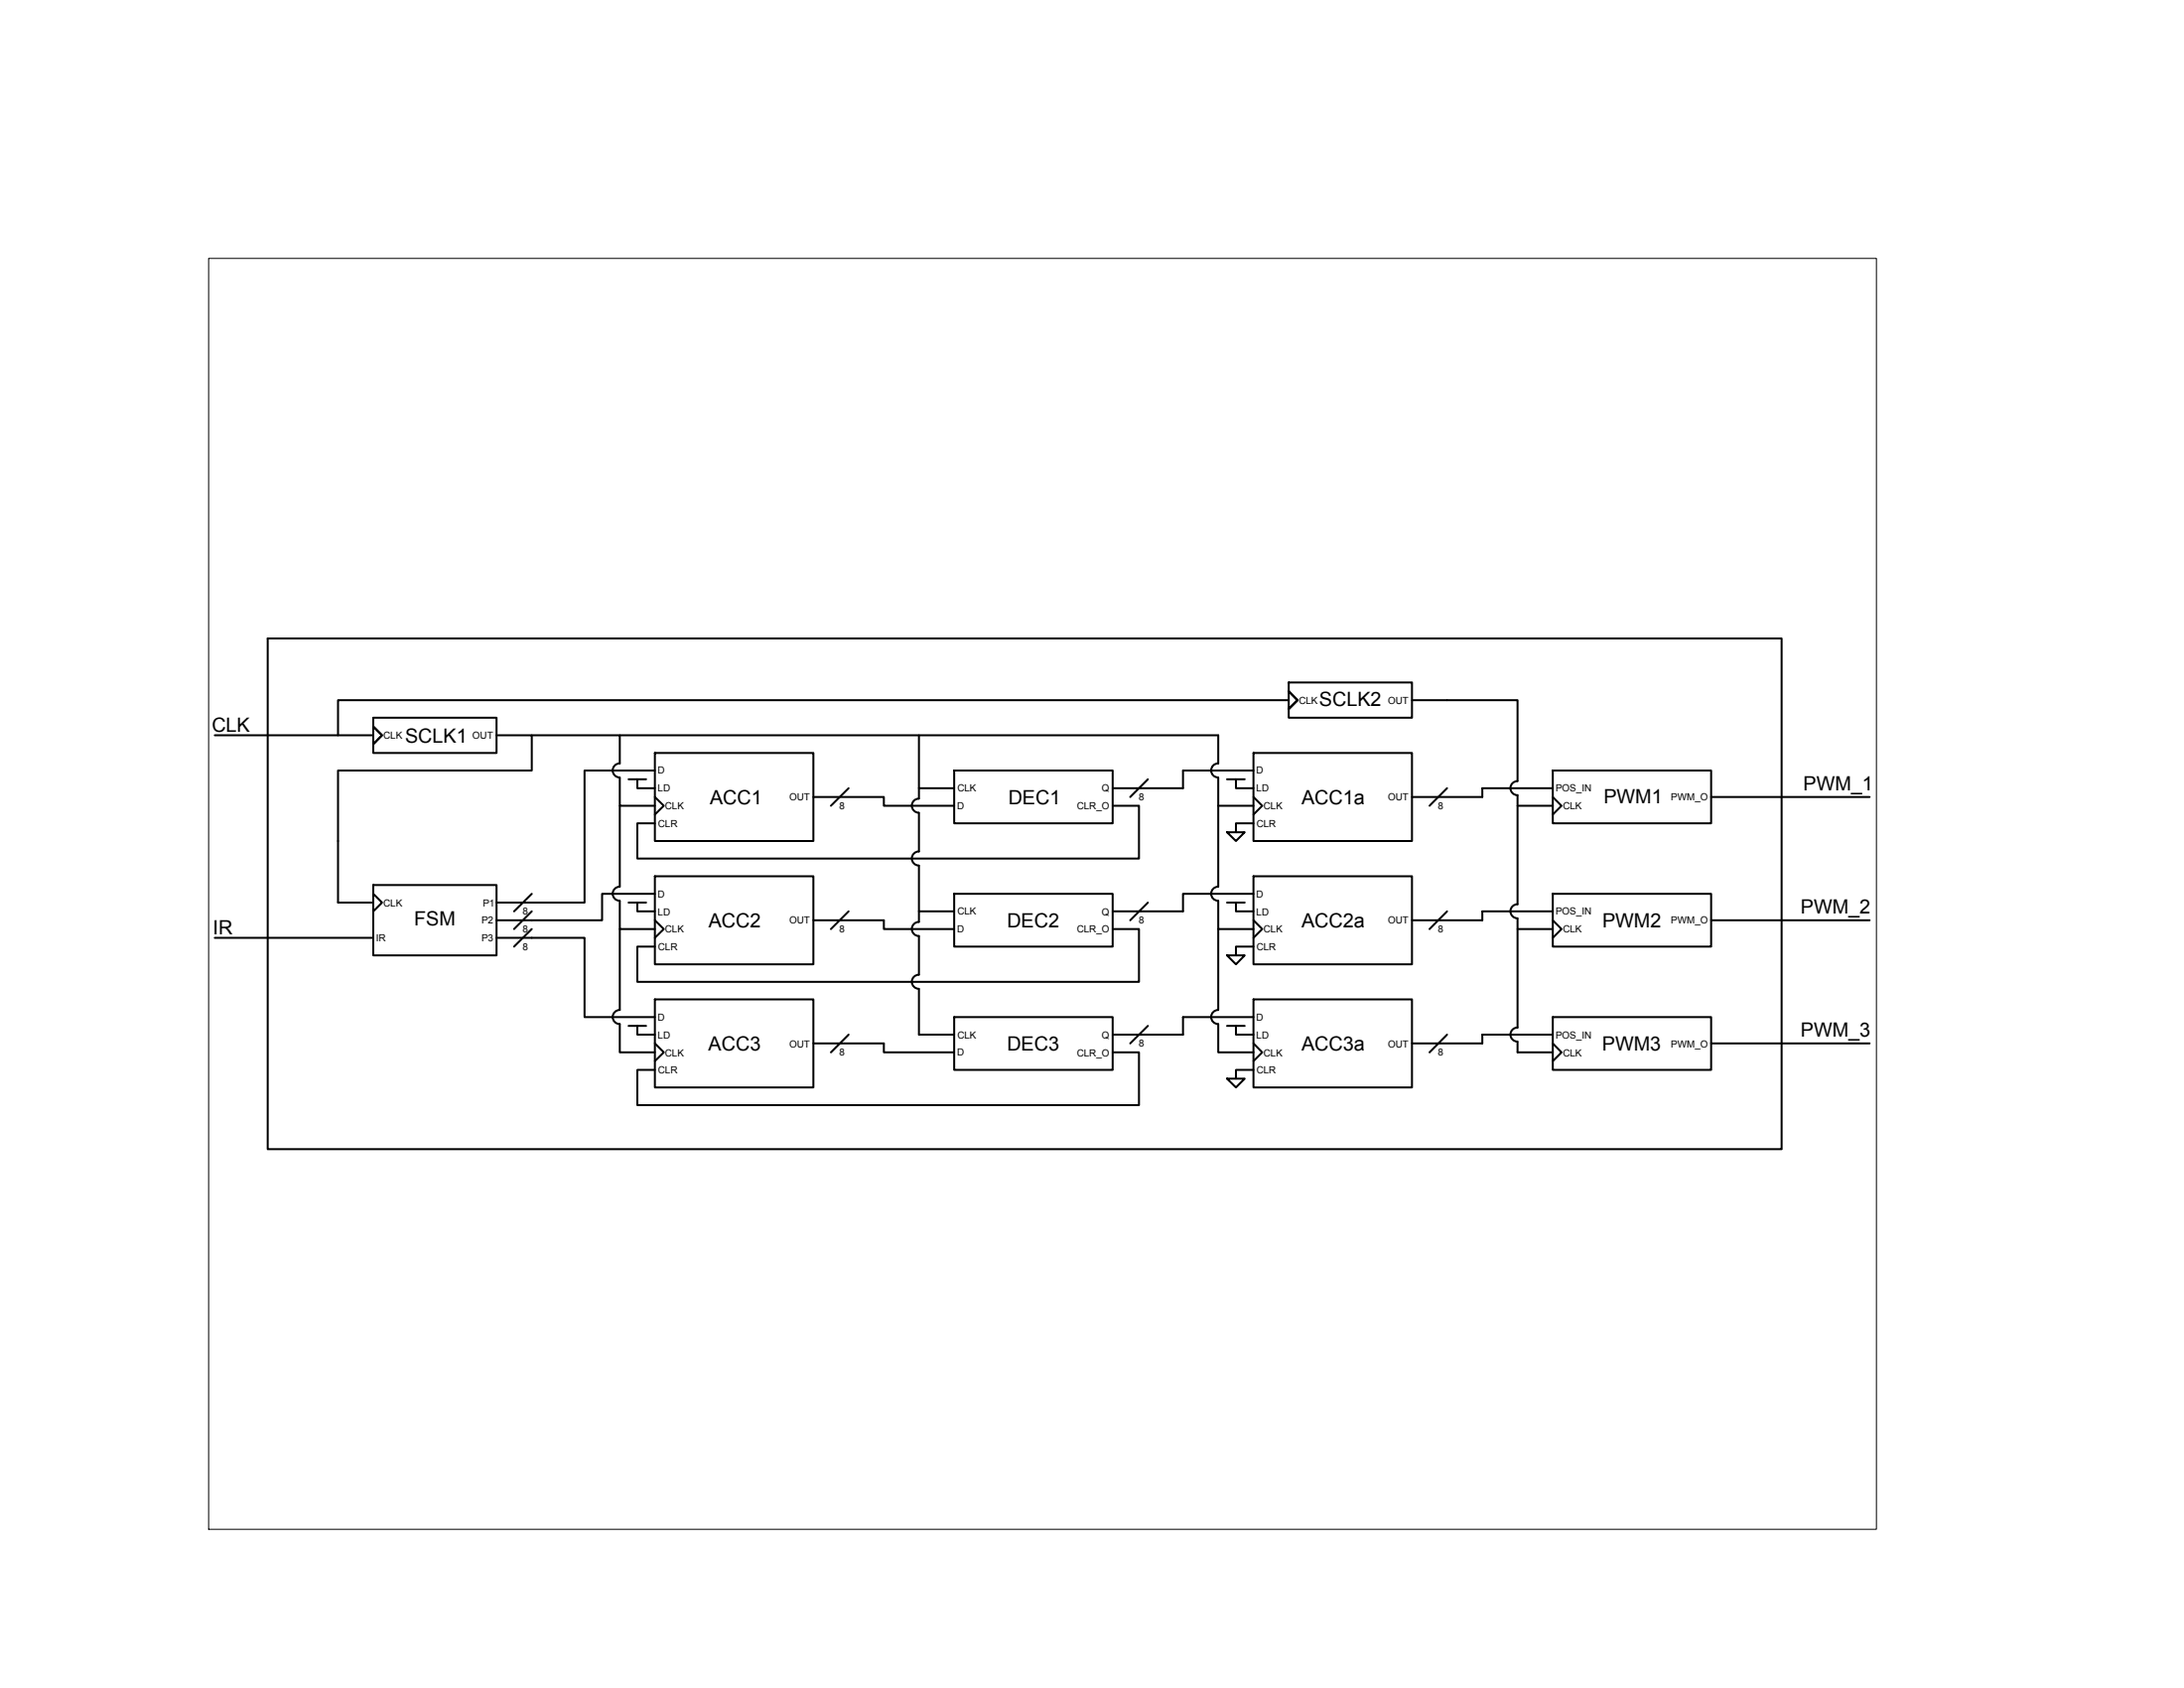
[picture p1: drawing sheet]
<svg xmlns="http://www.w3.org/2000/svg" width="279mm" height="216mm" viewBox="0 0 279 216" stroke-linecap="round" stroke-linejoin="round" font-family="sans-serif">
<!-- layer: 0 -->
<g fill="none" stroke="#000" stroke-width=".25">
<path d="M27.5 94h20.3M34.2 81.7h193.7v65.3h-193.7zM47.8 91.8h15.7v4.5h-15.7zM47.8 92.9l1.1 1.1-1.1 1.2M63.5 94h4.5v4.6h-24.8v16.8h4.6M68 94h11.3v3.7M79.3 97.6a.9 .9 0 0 0-.9 .9 .9 .9 0 0 0 .9 .9M79.3 99.5v3.6h4.5M79.3 94h76.6v3.7M80.4 99.7h2.3M81.5 99.7v1.1h2.3M83.8 96.3h20.3v11.3h-20.3z"/>
<path d="M83.8 98.6h-9v16.8h-11.3M117.6 94v8.2M122.1 98.6h20.2v6.7h-20.2zM146.9 99.7l-2.3 2.2M155.8 97.6a.9 .9 0 0 0-.9 .9 .9 .9 0 0 0 .9 .9M155.9 99.5v13.9M157 99.7h2.2M158.1 99.7v1.1h2.3M160.4 96.3h20.2v11.3h-20.2zM160.4 98.6h-9.1v2.2h-9M164.9 87.3h15.7v4.5h-15.7zM164.9 88.4l1.1 1.2-1.1 1.1"/>
<path d="M164.9 89.6h-121.7v4.4M180.6 89.6h13.5v10.3M194.1 99.9a.9 .9 0 0 0-.9 .9 .9 .9 0 0 0 .9 .9M198.6 98.6h20.3v6.7h-20.3zM27.5 120h20.3M47.8 113.2h15.7v9h-15.7zM47.8 114.3l1.1 1.1-1.1 1.2M63.5 120h11.3v10.1h9M68 114.3l-2.2 2.3M68 116.6l-2.2 2.2M68 118.8l-2.2 2.3M79.3 103.1v10.3a.91 .91 0 0 0-.9 .9 .91 .91 0 0 0 .9 .9v3.6h4.5"/>
<path d="M79.3 118.8v10.4a.9 .9 0 0 0-.9 .9 .9 .9 0 0 0 .9 .9v3.6h4.5M80.4 115.4h2.3M81.5 115.4v1.2h2.3M83.8 101.9l1.1 1.2-1.1 1.1M83.8 112.1h20.3v11.2h-20.3zM83.8 117.7l1.1 1.1-1.1 1.2M83.8 114.3h-6.8v3.4h-13.5M104.1 101.9h9v1.2h9M104.1 117.7h9v1.1h9M108.6 100.8l-2.3 2.3M108.6 116.6l-2.3 2.2M117.5 102.2a.9 .9 0 0 0-.9 .8 .9 .9 0 0 0 .9 .9"/>
<path d="M117.5 117.9a.9 .9 0 0 0-.9 .9 .9 .9 0 0 0 .9 .9M117.5 108.9a.9 .9 0 0 0-.9 .9 .9 .9 0 0 0 .9 .9M117.6 100.8h4.5M117.6 116.6h4.5M117.6 104v4.9M117.6 110.7v7.2M117.6 119.7v5M122.1 114.3h20.2v6.8h-20.2zM142.3 103.1h3.4v6.7h-64.2v-4.5h2.3M142.3 118.8h3.4v6.8h-64.2v-4.5h2.3M146.9 115.4l-2.3 2.3M155.8 113.4a.9 .9 0 0 0-.9 .9 .9 .9 0 0 0 .9 .9"/>
<path d="M155.9 115.2v3.6h4.5M155.9 103.1h4.5M155.9 118.8v10.4M157 106.4h2.2l-1.1 1.2zM157 115.4h2.2M158.1 115.4v1.2h2.3M160.4 101.9l1.1 1.2-1.1 1.1M160.4 112.1h20.2v11.2h-20.2zM160.4 117.7l1.1 1.1-1.1 1.2M160.4 114.3h-9.1v2.3h-9M160.4 105.3h-2.3v1.1M185.1 100.8l-2.2 2.3"/>
<path d="M185.1 116.6l-2.2 2.2M194.1 115.7a.9 .9 0 0 0-.9 .9 .9 .9 0 0 0 .9 .9M194.1 103.1h4.5M194.1 118.8h4.5M194.1 101.7v14M194.1 117.5v13.9M198.6 101.9l1.2 1.2-1.2 1.1M198.6 114.3h20.3v6.8h-20.3zM198.6 117.7l1.2 1.1-1.2 1.2M198.6 116.6h-9v1.1h-9M198.6 100.8h-9v1.1h-9M218.9 117.7h20.3"/>
<path d="M218.9 101.9h20.3M80.4 131.2h2.3M81.5 131.2v1.1h2.3M83.8 127.8h20.3v11.3h-20.3zM83.8 133.5l1.1 1.1-1.1 1.1M104.1 133.5h9v1.1h9M108.6 132.3l-2.3 2.3M117.5 124.7a.9 .9 0 0 0-.9 .9 .9 .9 0 0 0 .9 .9M117.6 126.5v5.8h4.5M122.1 130.1h20.2v6.7h-20.2zM142.3 134.6h3.4v6.8h-64.2v-4.6h2.3M146.9 131.2l-2.3 2.3"/>
<path d="M155.8 129.2a.9 .9 0 0 0-.9 .9 .9 .9 0 0 0 .9 .9M155.9 131v3.6h4.5M157 122.2h2.2l-1.1 1.1zM157 138h2.2l-1.1 1.1zM157 131.2h2.2M158.1 131.2v1.1h2.3M160.4 127.8h20.2v11.3h-20.2zM160.4 133.5l1.1 1.1-1.1 1.1M160.4 121.1h-2.3v1.1M160.4 136.8h-2.3v1.2M160.4 130.1h-9.1v2.2h-9M185.1 132.3l-2.2 2.3"/>
<path d="M194.1 131.4a.9 .9 0 0 0-.9 .9 .9 .9 0 0 0 .9 .9M194.1 133.2v1.4h4.5M198.6 130.1h20.3v6.7h-20.3zM198.6 133.5l1.2 1.1-1.2 1.1M198.6 132.3h-9v1.2h-9M218.9 133.5h20.3"/>
</g>
<path d="M26.7 33h213.4v162.6h-213.4z" fill="none" stroke="#000" stroke-width=".13"/>
<g font-size="2.5">
<text x="27.1" y="93.6">CLK</text>
<text x="51.8" y="95">SCLK1</text>
<text x="168.8" y="90.3">SCLK2</text>
<text x="230.7" y="101">PWM_1</text>
<text x="90.8" y="102.8">ACC1</text>
<text x="129" y="102.8">DEC1</text>
<text x="166.5" y="102.8">ACC1a</text>
<text x="205.1" y="102.8">PWM1</text>
<text x="27.2" y="119.5">IR</text>
<text x="53" y="118.4">FSM</text>
<text x="90.6" y="118.6">ACC2</text>
<text x="128.8" y="118.6">DEC2</text>
<text x="166.5" y="118.6">ACC2a</text>
<text x="205" y="118.6">PWM2</text>
<text x="230.4" y="116.8">PWM_2</text>
<text x="90.6" y="134.3">ACC3</text>
<text x="128.8" y="134.3">DEC3</text>
<text x="166.5" y="134.3">ACC3a</text>
<text x="205" y="134.3">PWM3</text>
<text x="230.4" y="132.6">PWM_3</text>
</g>
<g font-size="1.3">
<text x="177.5" y="90">OUT</text>
<text x="49" y="94.5">CLK</text>
<text x="60.4" y="94.5">OUT</text>
<text x="166.2" y="90">CLK</text>
<text x="84.1" y="99">D</text>
<text x="84.1" y="101.3">LD</text>
<text x="122.5" y="101.2">CLK</text>
<text x="140.9" y="101.3">Q</text>
<text x="160.7" y="99">D</text>
<text x="160.7" y="101.3">LD</text>
<text x="199" y="101.2">POS_IN</text>
<text x="84.2" y="105.8">CLR</text>
<text x="85.1" y="103.5">CLK</text>
<text x="101" y="102.4">OUT</text>
<text x="107.4" y="103.5">8</text>
<text x="122.4" y="103.5">D</text>
<text x="137.8" y="103.5">CLR_O</text>
<text x="145.7" y="102.4">8</text>
<text x="160.7" y="105.8">CLR</text>
<text x="161.6" y="103.5">CLK</text>
<text x="177.5" y="102.4">OUT</text>
<text x="184" y="103.5">8</text>
<text x="199.9" y="103.5">CLK</text>
<text x="213.8" y="102.4">PWM_O</text>
<text x="49" y="115.9">CLK</text>
<text x="61.6" y="118.1">P2</text>
<text x="61.8" y="115.9">P1</text>
<text x="66.8" y="117">8</text>
<text x="66.8" y="119.3">8</text>
<text x="84.1" y="114.7">D</text>
<text x="84.1" y="117">LD</text>
<text x="85.1" y="119.3">CLK</text>
<text x="101" y="118.2">OUT</text>
<text x="107.4" y="119.3">8</text>
<text x="122.4" y="119.3">D</text>
<text x="122.5" y="117">CLK</text>
<text x="137.8" y="119.3">CLR_O</text>
<text x="140.9" y="117">Q</text>
<text x="145.7" y="118.1">8</text>
<text x="160.7" y="114.7">D</text>
<text x="160.7" y="117">LD</text>
<text x="161.6" y="119.3">CLK</text>
<text x="177.5" y="118.2">OUT</text>
<text x="184" y="119.3">8</text>
<text x="199" y="117">POS_IN</text>
<text x="199.9" y="119.3">CLK</text>
<text x="213.8" y="118.2">PWM_O</text>
<text x="48.1" y="120.4">IR</text>
<text x="61.6" y="120.4">P3</text>
<text x="66.8" y="121.5">8</text>
<text x="84.2" y="121.5">CLR</text>
<text x="160.7" y="121.5">CLR</text>
<text x="84.1" y="130.5">D</text>
<text x="160.7" y="130.5">D</text>
<text x="84.1" y="132.8">LD</text>
<text x="84.2" y="137.3">CLR</text>
<text x="85.1" y="135.1">CLK</text>
<text x="101" y="133.9">OUT</text>
<text x="107.4" y="135">8</text>
<text x="122.4" y="135">D</text>
<text x="122.5" y="132.8">CLK</text>
<text x="137.8" y="135.1">CLR_O</text>
<text x="140.9" y="132.8">Q</text>
<text x="145.7" y="133.9">8</text>
<text x="160.7" y="132.8">LD</text>
<text x="160.7" y="137.3">CLR</text>
<text x="161.6" y="135.1">CLK</text>
<text x="177.5" y="133.9">OUT</text>
<text x="184" y="135">8</text>
<text x="199" y="132.8">POS_IN</text>
<text x="199.9" y="135.1">CLK</text>
<text x="213.8" y="133.9">PWM_O</text>
</g>
</svg>
